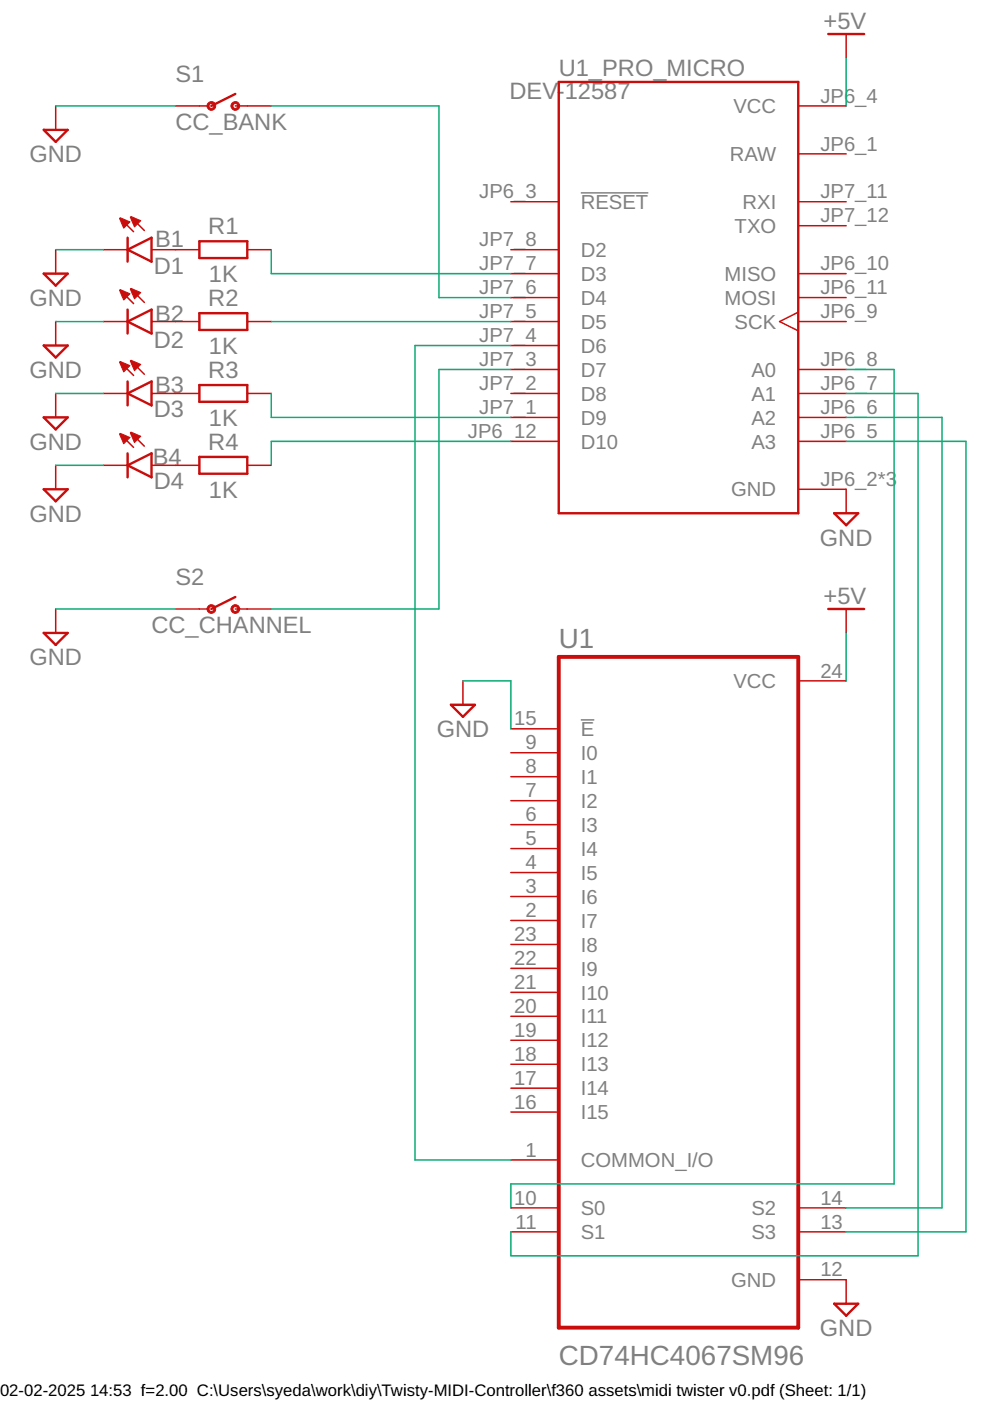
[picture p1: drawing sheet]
<svg xmlns="http://www.w3.org/2000/svg" width="210mm" height="297mm" viewBox="0 0 210 297" stroke-linecap="round" stroke-linejoin="round" font-family="sans-serif">
<path d="M123.1 40.9h14.4M123.1 152.6h2.9" fill="none" stroke="#808080" stroke-width=".32"/>
<g fill="none" stroke="#c90d0c" stroke-width=".51">
<path d="M49.9 19.9l-5.1 2.6M118.5 17.4h50.7v91.4h-50.7zM175.6 7.2h7.6M9.3 27.5h5.1l-2.6 2.6zM9.3 58h5.1l-2.6 2.6zM27.1 52.9l5-2.5v5.1zM27.1 50.4v5.1M42.3 51.2h10.1v3.5h-10.1zM9.3 73.3h5.1l-2.6 2.5zM27.1 65.6v5.1M27.1 68.2l5-2.6v5.1zM42.3 66.4h10.1v3.6h-10.1z"/>
<path d="M9.3 88.5h5.1l-2.6 2.5zM27.1 80.9v5.1M27.1 96.1v5.1M27.1 83.4l5-2.5v5.1zM27.1 98.7l5-2.6v5.1zM42.3 81.6h10.1v3.6h-10.1zM42.3 96.9h10.1v3.5h-10.1zM9.3 103.7h5.1l-2.6 2.6zM176.9 108.8h5l-2.5 2.6zM9.3 134.2h5.1l-2.6 2.5zM49.9 126.6l-5.1 2.5M175.6 129.1h7.6"/>
<path d="M95.6 149.4h5.1l-2.6 2.6zM176.9 276.4h5l-2.5 2.6z"/>
</g>
<g fill="none" stroke="#c90d0c" stroke-width=".32">
<path d="M179.4 7.2v5.1M11.8 22.5v5M37.2 22.5h6.9M49.9 22.5h7.6M169.2 32.6h10.2M169.2 22.5h10.2M11.8 52.9v5.1M22 52.9h5.1M25.5 46.3l2.8 2.8M27.8 46.1l2.8 2.8M32.1 52.9h10.2M52.4 52.9h5.1"/>
<path d="M108.3 52.9h10.2M108.3 58h10.2M108.3 42.8h10.2M169.2 58h10.2M169.2 42.8h10.2M169.2 47.9h10.2M11.8 68.2v5.1M22 68.2h5.1M25.5 61.6l2.8 2.8M25.5 76.8l2.8 2.8M27.8 61.3l2.8 2.8M27.8 76.6l2.8 2.8"/>
<path d="M32.1 68.2h10.2M52.4 68.2h5.1M108.3 63.1h10.2M108.3 68.2h10.2M108.3 73.3h10.2M108.3 78.3h10.2M169.2 63.1h10.2M169.2 68.2h10.2M169.2 78.3h10.2M169.2 66.2l-3.9 2 3.9 1.9M11.8 83.4v5.1M11.8 98.7v5"/>
<path d="M22 83.4h5.1M22 98.7h5.1M25.5 92.1l2.8 2.7M27.8 91.8l2.8 2.8M32.1 83.4h10.2M32.1 98.7h10.2M52.4 83.4h5.1M52.4 98.7h5.1M108.3 83.4h10.2M108.3 88.5h10.2M108.3 93.6h10.2M169.2 83.4h10.2"/>
<path d="M169.2 88.5h10.2M169.2 93.6h10.2M169.2 103.7h10.2v5.1M11.8 129.1v5.1M37.2 129.1h6.9M49.9 129.1h7.6M179.4 129.1v5.1M98.1 144.4v5M108.3 154.5h10.2M108.3 159.6h10.2M169.2 144.4h10.2M108.3 164.7h10.2"/>
<path d="M108.3 169.8h10.2M108.3 174.8h10.2M108.3 179.9h10.2M108.3 185h10.2M108.3 190.1h10.2M108.3 195.2h10.2M108.3 200.2h10.2M108.3 205.3h10.2M108.3 210.4h10.2M108.3 215.5h10.2M108.3 220.6h10.2M108.3 225.6h10.2"/>
<path d="M108.3 230.7h10.2M108.3 235.8h10.2M108.3 245.9h10.2M108.3 256.1h10.2M169.2 256.1h10.2M108.3 261.2h10.2M169.2 261.2h10.2M169.2 271.3h10.2v5.1"/>
</g>
<g fill="#c90d0c" stroke="#c90d0c" stroke-width=".21">
<path d="M27.6 46l.2-.1 2 .9-1.3 1.3z" fill-rule="evenodd"/>
<path d="M25.3 46.3l.2-.1 2.1 .8-1.4 1.4z" fill-rule="evenodd"/>
<path d="M27.6 61.3l.2-.2 2 .9-1.3 1.4z" fill-rule="evenodd"/>
<path d="M25.3 61.5l.2-.1 2.1 .9-1.4 1.3z" fill-rule="evenodd"/>
<path d="M27.6 76.5l.2-.1 2 .9-1.3 1.3z" fill-rule="evenodd"/>
<path d="M25.3 76.8l.2-.2 2.1 .9-1.4 1.4z" fill-rule="evenodd"/>
<path d="M27.6 91.8l.2-.2 2 .9-1.3 1.3z" fill-rule="evenodd"/>
<path d="M25.3 92l.2-.1 2.1 .9-1.4 1.3z" fill-rule="evenodd"/>
<path d="M49.2 21.9a.92 .92 0 0 1 1.4 0 .92 .92 0 0 1-.4 1.4 .92 .92 0 0 1-1.2-.8h.4a.51 .51 0 0 1 .7-.5 .51 .51 0 0 1 .1 .9 .51 .51 0 0 1-.8-.3v-.1h-.4z" fill-rule="evenodd"/>
<path d="M44.1 21.9a.92 .92 0 0 1 1.5 0 .92 .92 0 0 1-.5 1.4 .92 .92 0 0 1-1.2-.8h.4a.51 .51 0 0 1 .7-.5 .51 .51 0 0 1 .1 .9 .51 .51 0 0 1-.8-.3v-.1h-.4z" fill-rule="evenodd"/>
<path d="M49.2 128.6a.92 .92 0 0 1 1.5 0 .92 .92 0 0 1-.5 1.4 .92 .92 0 0 1-1.2-.9h.4a.51 .51 0 0 1 .7-.4 .51 .51 0 0 1 .1 .8 .51 .51 0 0 1-.8-.2v-.2h-.4z" fill-rule="evenodd"/>
<path d="M44.1 128.6a.92 .92 0 0 1 1.5 0 .92 .92 0 0 1-.5 1.4 .92 .92 0 0 1-1.2-.9h.4a.51 .51 0 0 1 .7-.4 .51 .51 0 0 1 .1 .8 .51 .51 0 0 1-.8-.2v-.2h-.4z" fill-rule="evenodd"/>
</g>
<path d="M118.5 139.3h50.7v142.2h-50.7z" fill="none" stroke="#c90d0c" stroke-width=".83"/>
<g fill="none" stroke="#0dab76" stroke-width=".32">
<path d="M179.4 12.3v10.2M11.8 22.5h25.4M57.5 22.5h35.6v40.6h15.2M11.8 52.9h10.2M57.5 52.9v5.1h50.8M11.8 68.2h10.2M57.5 68.2h50.8M108.3 78.3h-15.2v50.8h-35.6M108.3 73.3h-20.3v172.6h20.3M179.4 78.3h10.2v172.7h-81.3v5.1M11.8 83.4h10.2M11.8 98.7h10.2"/>
<path d="M57.5 83.4v5.1h50.8M108.3 93.6h-50.8v5.1M179.4 83.4h15.2v182.9h-86.3v-5.1M179.4 88.5h20.3v167.6h-20.3M179.4 93.6h25.4v167.6h-25.4M11.8 129.1h25.4M179.4 134.2v10.2M98.1 144.4h10.2v10.1"/>
</g>
<g font-size="5.9" fill="#808080">
<text x="118.5" y="137.3">U1</text>
<text x="118.5" y="289.5">CD74HC4067SM96</text>
</g>
<g font-size="5" fill="#808080">
<text x="174.6" y="6.2">+5V</text>
<text x="37.2" y="17.4">S1</text>
<text x="118.5" y="16.1">U1_PRO_MICRO</text>
<text x="108" y="20.9">DEV-</text>
<text x="119.7" y="20.9">12587</text>
<text x="37.2" y="27.5">CC_BANK</text>
<text x="6.2" y="34.4">GND</text>
<text x="32.9" y="52.4">B1</text>
<text x="44.2" y="49.6">R1</text>
<text x="32.6" y="58">D1</text>
<text x="44.3" y="59.8">1K</text>
<text x="6.2" y="64.9">GND</text>
<text x="44.2" y="64.9">R2</text>
<text x="32.9" y="68.2">B2</text>
<text x="32.6" y="73.8">D2</text>
<text x="44.3" y="75">1K</text>
<text x="6.2" y="80.1">GND</text>
<text x="32.9" y="83.4">B3</text>
<text x="44.2" y="80.1">R3</text>
<text x="32.6" y="88.5">D3</text>
<text x="6.2" y="95.3">GND</text>
<text x="44.2" y="95.3">R4</text>
<text x="44.3" y="90.3">1K</text>
<text x="32.4" y="98.7">B4</text>
<text x="32.6" y="103.7">D4</text>
<text x="44.3" y="105.5">1K</text>
<text x="6.2" y="110.6">GND</text>
<text x="173.9" y="115.7">GND</text>
<text x="37.2" y="124">S2</text>
<text x="174.6" y="128.1">+5V</text>
<text x="32.1" y="134.2">CC_CHANNEL</text>
<text x="6.2" y="141.1">GND</text>
<text x="92.6" y="156.3">GND</text>
<text x="173.9" y="283.3">GND</text>
</g>
<g font-size="4.3" fill="#808080">
<text x="155.5" y="24">VCC</text>
<text x="173.9" y="21.8">JP6_4</text>
<text x="154.7" y="34.1">RAW</text>
<text x="173.9" y="31.9">JP6_1</text>
<text x="101.6" y="42.1">JP6_3</text>
<text x="123.1" y="44.3">RESET</text>
<text x="157.4" y="44.3">RXI</text>
<text x="173.9" y="42.1">JP7_11</text>
<text x="173.9" y="47.1">JP7_12</text>
<text x="101.6" y="52.2">JP7_8</text>
<text x="155.8" y="49.4">TXO</text>
<text x="101.6" y="57.3">JP7_7</text>
<text x="123.1" y="54.5">D2</text>
<text x="123.1" y="59.5">D3</text>
<text x="153.6" y="59.5">MISO</text>
<text x="173.9" y="57.3">JP6_10</text>
<text x="101.6" y="62.4">JP7_6</text>
<text x="123.1" y="64.6">D4</text>
<text x="153.6" y="64.6">MOSI</text>
<text x="173.9" y="62.4">JP6_11</text>
<text x="101.6" y="67.5">JP7_5</text>
<text x="123.1" y="69.7">D5</text>
<text x="155.8" y="69.7">SCK</text>
<text x="173.9" y="67.5">JP6_9</text>
<text x="101.6" y="72.5">JP7_4</text>
<text x="101.6" y="77.6">JP7_3</text>
<text x="123.1" y="74.8">D6</text>
<text x="173.9" y="77.6">JP6_8</text>
<text x="101.6" y="82.7">JP7_2</text>
<text x="123.1" y="79.9">D7</text>
<text x="159.3" y="79.9">A0</text>
<text x="173.9" y="82.7">JP6_7</text>
<text x="101.6" y="87.8">JP7_1</text>
<text x="123.1" y="84.9">D8</text>
<text x="159.3" y="84.9">A1</text>
<text x="173.9" y="87.8">JP6_6</text>
<text x="99.2" y="92.9">JP6_12</text>
<text x="123.1" y="90">D9</text>
<text x="123.1" y="95.1">D10</text>
<text x="159.3" y="95.1">A3</text>
<text x="159.3" y="90">A2</text>
<text x="173.9" y="92.9">JP6_5</text>
<text x="155" y="105.3">GND</text>
<text x="173.9" y="103">JP6_2*3</text>
<text x="173.9" y="143.7">24</text>
<text x="155.5" y="145.9">VCC</text>
<text x="109" y="153.8">15</text>
<text x="111.4" y="158.9">9</text>
<text x="123.1" y="156">E</text>
<text x="123.1" y="161.1">I0</text>
<text x="111.4" y="164">8</text>
<text x="123.1" y="166.2">I1</text>
<text x="111.4" y="169">7</text>
<text x="123.1" y="171.3">I2</text>
<text x="111.4" y="174.1">6</text>
<text x="111.4" y="179.2">5</text>
<text x="123.1" y="176.4">I3</text>
<text x="111.4" y="184.3">4</text>
<text x="123.1" y="181.4">I4</text>
<text x="111.4" y="189.4">3</text>
<text x="123.1" y="186.5">I5</text>
<text x="123.1" y="191.6">I6</text>
<text x="111.4" y="194.4">2</text>
<text x="123.1" y="196.7">I7</text>
<text x="109" y="199.5">23</text>
<text x="123.1" y="201.8">I8</text>
<text x="109" y="204.6">22</text>
<text x="109" y="209.7">21</text>
<text x="123.1" y="206.8">I9</text>
<text x="109" y="214.8">20</text>
<text x="123.1" y="211.9">I10</text>
<text x="109" y="219.8">19</text>
<text x="123.1" y="217">I11</text>
<text x="109" y="224.9">18</text>
<text x="123.1" y="222.1">I12</text>
<text x="123.1" y="227.2">I13</text>
<text x="109" y="230">17</text>
<text x="123.1" y="232.2">I14</text>
<text x="109" y="235.1">16</text>
<text x="123.1" y="237.3">I15</text>
<text x="111.4" y="245.2">1</text>
<text x="123.1" y="247.5">COMMON_I/O</text>
<text x="109" y="255.4">10</text>
<text x="123.1" y="257.6">S0</text>
<text x="159.3" y="257.6">S2</text>
<text x="173.9" y="255.4">14</text>
<text x="109.3" y="260.5">11</text>
<text x="123.1" y="262.7">S1</text>
<text x="159.3" y="262.7">S3</text>
<text x="173.9" y="260.5">13</text>
<text x="155" y="272.9">GND</text>
<text x="173.9" y="270.6">12</text>
</g>
<g font-size="3.5">
<text x="0" y="296">02-02-2025</text>
<text x="19.1" y="296">14:53 f=2.00 C:\Users\syeda\work\diy\Twisty-MIDI-Controller\f360 assets\midi twister v0.pdf (Sheet: 1/1)</text>
</g>
</svg>
